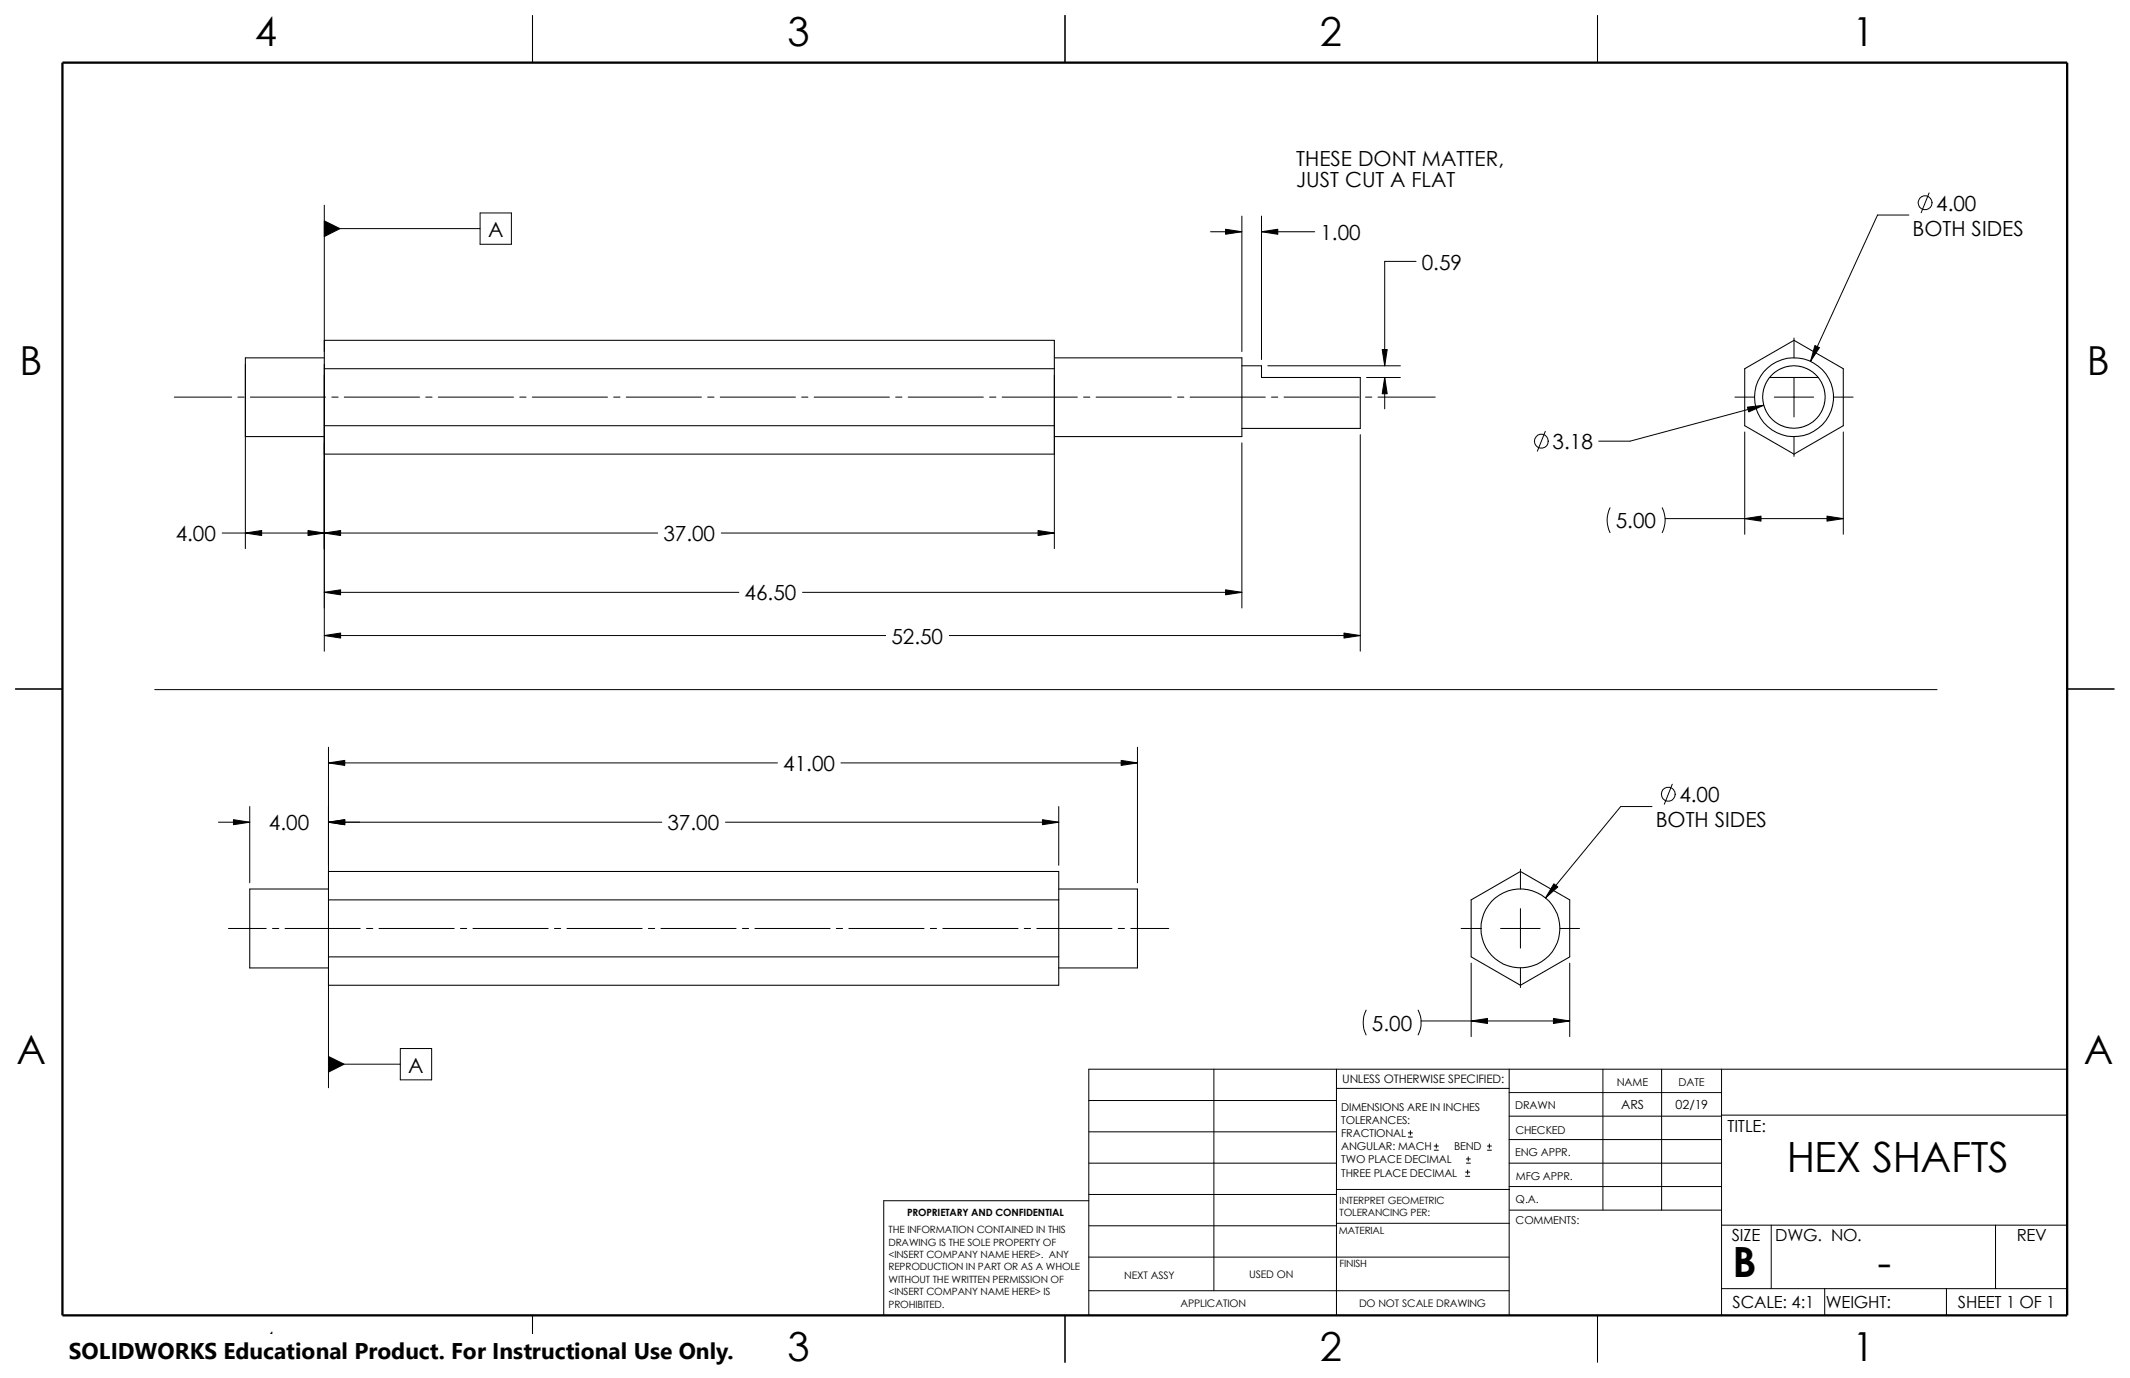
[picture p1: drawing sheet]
<svg xmlns="http://www.w3.org/2000/svg" width="432mm" height="279mm" viewBox="0 0 432 279" stroke-linecap="round" stroke-linejoin="round" font-family="sans-serif">
<g fill="none" stroke="#000" stroke-width=".2">
<path d="M391.1 39.1l-1.6 4M65.7 46.4h31.6M65.7 41.6v29.7M97.3 43.2h6.4v6.3h-6.4zM245.4 47h6.4M251.8 43.8v27.5M255.7 47h10.8M255.7 43.8v29.1M287.1 53h-6.4v21.2M387 43.6h-6.4l-13.6 29.7M49.7 73.8v37.5M65.7 73.8v58.2"/>
<path d="M213.7 76v35.3M257 74.2h26.9M277 76.5h6.9M280.7 76.5v6.4M363.7 68.5v4.1M363.7 76.5v8M35.3 80.5h11.6M48.2 80.5h1.3M50.8 80.5h15.2M67.3 80.5h1.2M69.8 80.5h15.2M86.3 80.5h1.3"/>
<path d="M88.9 80.5h15.2M105.4 80.5h1.2M107.9 80.5h15.2M124.4 80.5h1.3M127 80.5h15.2M143.5 80.5h1.2M146 80.5h15.2M162.5 80.5h1.3M165.1 80.5h15.2M181.6 80.5h1.2M184.1 80.5h15.2M200.6 80.5h1.3"/>
<path d="M203.2 80.5h15.2M219.7 80.5h1.2M222.2 80.5h15.2M238.7 80.5h1.3M241.3 80.5h15.2M251.8 89.8v33.5M257.8 80.5h1.2M260.3 80.5h15.2M275.8 88.1v43.9M276.8 80.5h1.3M279.4 80.5h11.6M313.3 87.5l-1.6 4"/>
<path d="M351.7 80.5h4M353.7 87.6v20.7M357.5 82.2l-27 7.3h-6.4M359.7 80.5h8M363.7 88.5v4M371.7 80.5h4M373.7 87.6v20.7M45 108.1h88.3M146.2 108.1h67.5M326.4 103a5.6 5.6 0 0 0 0 5M337 103a5.6 5.6 0 0 1 0 5M337.6 105.2h36.1"/>
<path d="M31.4 139.8h361.3M65.7 120.1h84.1M65.7 128.9h113.8M162.7 120.1h89.1M192.4 128.9h83.4M66.6 151.5v27.5M66.6 154.7h91M170.5 154.7h60.1M230.6 151.5v27.5M339 159l-1.6 4.1M44.3 166.7h6.3M50.6 163.5v15.5"/>
<path d="M66.6 166.7h67.6M147.1 166.7h67.5M214.6 163.5v11.9M308.2 176.2v4.1M334.9 163.5h-6.4l-15.2 18.6M46.3 188.3h7.7M55.2 188.3h1.3M57.8 188.3h15.2M66.6 197.5v23.1M74.3 188.3h1.3M76.8 188.3h15.3M93.3 188.3h1.3"/>
<path d="M95.9 188.3h15.2M112.4 188.3h1.3M114.9 188.3h15.3M131.4 188.3h1.3M134 188.3h15.2M150.5 188.3h1.3M153 188.3h15.3M169.5 188.3h1.3M172.1 188.3h15.2M188.6 188.3h1.3M191.1 188.3h15.3M207.6 188.3h1.3"/>
<path d="M210.2 188.3h15.2M226.7 188.3h1.3M229.2 188.3h7.7M296.2 188.3h4M298.2 195.3v14.9M304.2 188.3h8M308.2 184.2v8M308.2 196.3v3.9M316.2 188.3h4M318.2 195.3v14.9M66.6 215.8h14.6M81.2 212.6h6.3v6.3h-6.3z"/>
<path d="M246.1 216.8v44.9M270.9 216.8v49.9M276.9 204.8a5.6 5.6 0 0 0 0 5M287.5 204.8a5.6 5.6 0 0 1 0 5M288.1 207h30.1M305.9 216.8v49.9M325 216.8v28.6M336.8 216.8v28.6M349 216.8v49.9M419.1 216.8h-198.4v49.9M220.7 235.8h50.2M220.7 229.5h50.2"/>
<path d="M220.7 223.1h50.2M270.9 220.7h35M285.5 230.5h.8M285.5 229.7h.8M285.9 229.3v.8M290.7 233.2h.9M290.7 232.4h.9M291.2 231.9v.9M297.1 238.5h.8M297.1 237.7h.8M297.3 235.8h.8M297.3 235h.8"/>
<path d="M297.5 237.2v.9M297.6 234.6v.8M301.5 233.2h.8M301.5 232.4h.8M301.9 231.9v.9M305.9 231.1h43.1M305.9 226.3h43.1M305.9 221.5h43.1M305.9 235.8h43.1M349 226.1h70.1M220.7 254.9h85.2M220.7 248.5h50.2"/>
<path d="M220.7 242.2h50.2M220.7 243.5h-41.5v23.2M270.9 248h35.1M270.9 241.2h35.1M305.9 240.6h43.1M306 245.4h43M349 248.4h70.1M359.1 248.4v12.9M404.5 248.4v12.9M220.7 261.7h85.2M349 261.3h70.1M369.9 261.3v5.4"/>
<path d="M394.6 261.3v5.4"/>
<circle cx="390.3" cy="41.1" r="1.41"/>
<circle cx="312.4" cy="89.5" r="1.41"/>
<circle cx="338.2" cy="161" r="1.41"/>
</g>
<g fill="none" stroke="#000" stroke-width=".21">
<path d="M107.9 3.1v9.6M215.9 3.1v9.6M323.8 3.1v9.6M65.7 72.6h-16v15.9h16M65.7 74.8h148M65.7 69h148v23.1h-148zM213.7 72.6h38.1v15.9h-38.1M251.8 74.2h3.9v2.3h20.1v.9v9.5h-24M353.7 74.8l10-5.8 10 5.8v11.5l-10 5.8-10-5.8zM358.7 76.5l1-.9 .9-.7 1.3-.5 1.4-.2 1.7 .1 1.3 .4 1.2 .8 1.1 1M358.7 76.5l-.8 1.4-.5 1.8v1.6l.5 1.8 .8 1.4 1.1 1 1.7 .9 1.8 .4 1.9-.1 1.5-.6 1.2-.9 1.3-1.7 .6-1.5 .2-1.9-.4-1.8-1-1.8M358.7 76.5h9.9"/>
<path d="M65.7 86.3h148M3.1 139.7h9.6M419.1 139.7h9.5M66.6 176.7h148v23.1h-148zM66.6 180.3h-16v16h16M66.6 182.5h148M66.6 194h148M214.6 180.3h16v16h-16M298.2 182.5l10-5.8 10 5.8v11.5l-10 5.8-10-5.8zM107.9 266.7v9.5M215.9 266.7v9.5M323.8 266.7v9.5"/>
<circle cx="363.7" cy="80.5" r="8"/>
<circle cx="308.2" cy="188.2" r="8"/>
</g>
<path d="M12.7 12.7h406.4v254h-406.4z" fill="none" stroke="#000" stroke-width=".47"/>
<g fill="#000" stroke="#000" stroke-width=".2">
<path d="M65.7 44.8l3.2 1.6-3.2 1.6zM248.5 46.5l3.3 .5-3.3 .5zM255.7 47l3.3-.5v1zM280.2 70.9h1l-.5 3.3zM280.7 76.5l.5 3.3h-1zM367.9 70.1l1 .4-1.9 2.8zM354.2 82.5l3.3-.3-3 1.3zM49.7 108.1l3.3-.5v1zM65.7 108.1l3.3-.5v1zM62.4 107.6l3.3 .5-3.3 .5zM210.4 107.6l3.3 .5-3.3 .5zM353.7 105.2l3.3-.6v1.1z"/>
<path d="M370.4 104.6l3.3 .6-3.3 .5zM65.7 120.1l3.3-.5v1zM65.7 128.9l3.3-.5v1zM248.5 119.6l3.3 .5-3.3 .5zM272.5 128.4l3.3 .5-3.3 .5zM66.6 154.7l3.3-.5v1zM227.3 154.2l3.3 .5-3.3 .5zM47.3 166.2l3.3 .5-3.3 .5zM66.6 166.7l3.3-.5v1zM211.3 166.2l3.3 .5-3.3 .5zM315 179.2l.8 .6-2.5 2.3zM66.6 214.2l3.2 1.6-3.2 1.6z"/>
<path d="M298.2 207l3.3-.5v1zM314.9 206.5l3.3 .5-3.3 .5z"/>
</g>
<path d="M14 270.6h135.1v8.8h-135.1z" fill="#fff"/>
<g font-size="8.5">
<text x="362.2" y="237.6">HEX SHAFTS</text>
<text x="351.2" y="259">B</text>
<text x="380.6" y="258.8">-</text>
</g>
<g font-size="8.1">
<text x="51.7" y="9.3">4</text>
<text x="159.6" y="9.3">3</text>
<text x="267.6" y="9.3">2</text>
<text x="375.5" y="9.3">1</text>
<text x="4" y="75.9">B</text>
<text x="423.1" y="75.9">B</text>
<text x="3.3" y="215.6">A</text>
<text x="422.4" y="215.6">A</text>
<text x="51.7" y="276">4</text>
<text x="159.6" y="276">3</text>
<text x="267.6" y="276">2</text>
<text x="375.5" y="276">1</text>
</g>
<text font-size="4.6" x="14" y="275.6">SOLIDWORKS Educational Product. For Instructional Use Only.</text>
<g font-size="4.2">
<text x="262.8" y="33.7">THESE DONT MATTER,</text>
<text x="262.8" y="37.8">JUST CUT A FLAT</text>
<text x="387.7" y="47.8">BOTH SIDES</text>
<text x="392.5" y="42.8">4.00</text>
<text x="98.9" y="48">A</text>
<text x="267.7" y="48.7">1.00</text>
<text x="288.2" y="54.7">0.59</text>
<text x="314.7" y="91.1">3.18</text>
<text x="327.6" y="107.1">5.00</text>
<text x="35.6" y="109.8">4.00</text>
<text x="134.5" y="109.8">37.00</text>
<text x="150.9" y="121.8">46.50</text>
<text x="180.7" y="130.5">52.50</text>
<text x="158.8" y="156.4">41.00</text>
<text x="335.7" y="167.7">BOTH SIDES</text>
<text x="340.4" y="162.6">4.00</text>
<text x="54.5" y="168.4">4.00</text>
<text x="135.3" y="168.4">37.00</text>
<text x="278.1" y="209">5.00</text>
<text x="82.8" y="217.5">A</text>
</g>
<g font-size="3.4">
<text x="350.2" y="229.5">TITLE:</text>
<text x="351.1" y="251.6">SIZE</text>
<text x="359.9" y="251.6">DWG. NO.</text>
<text x="408.9" y="251.7">REV</text>
<text x="351.2" y="265.2">SCALE: 4:1</text>
<text x="370.1" y="265.3">WEIGHT:</text>
<text x="396.9" y="265.2">SHEET 1 OF 1</text>
</g>
<g font-size="2.5">
<text x="328.7" y="224.8">ARS</text>
<text x="339.7" y="224.9">02/19</text>
</g>
<text font-size="2.4" x="272.1" y="219.7">UNLESS OTHERWISE SPECIFIED:</text>
<g font-size="2.2">
<text x="327.8" y="220.2">NAME</text>
<text x="340.3" y="220.2">DATE</text>
<text x="271.9" y="225.3">DIMENSIONS ARE IN INCHES</text>
<text x="271.9" y="227.9">TOLERANCES:</text>
<text x="307.2" y="225">DRAWN</text>
<text x="271.9" y="230.6">FRACTIONAL</text>
<text x="271.9" y="233.3">ANGULAR: MACH</text>
<text x="294.8" y="233.3">BEND</text>
<text x="307.2" y="229.8">CHECKED</text>
<text x="271.9" y="238.5">THREE PLACE DECIMAL</text>
<text x="271.9" y="235.9">TWO PLACE DECIMAL</text>
<text x="307.2" y="234.5">ENG APPR.</text>
<text x="307.3" y="239.2">MFG APPR.</text>
<text x="307.3" y="244">Q.A.</text>
<text x="307.3" y="248.2">COMMENTS:</text>
</g>
<g font-size="2.1">
<text x="227.9" y="259.2">NEXT ASSY</text>
<text x="253.2" y="259.2">USED ON</text>
<text x="239.3" y="265">APPLICATION</text>
<text x="275.5" y="265.1">DO NOT SCALE DRAWING</text>
</g>
<g font-size="2">
<text x="271.6" y="244.1">INTERPRET GEOMETRIC</text>
<text x="180.1" y="250">THE INFORMATION CONTAINED IN THIS</text>
<text x="183.9" y="246.5">PROPRIETARY AND CONFIDENTIAL</text>
<text x="271.4" y="250.1">MATERIAL</text>
<text x="271.6" y="246.6">TOLERANCING PER:</text>
<text x="180.1" y="252.6">DRAWING IS THE SOLE PROPERTY OF</text>
<text x="180.1" y="255.1">&lt;INSERT COMPANY NAME HERE&gt;. ANY</text>
<text x="180.1" y="257.6">REPRODUCTION IN PART OR AS A WHOLE</text>
<text x="271.5" y="257">FINISH</text>
<text x="180.1" y="260.1">WITHOUT THE WRITTEN PERMISSION OF</text>
<text x="180.1" y="262.6">&lt;INSERT COMPANY NAME HERE&gt; IS</text>
<text x="180.1" y="265.2">PROHIBITED.</text>
</g>
</svg>
